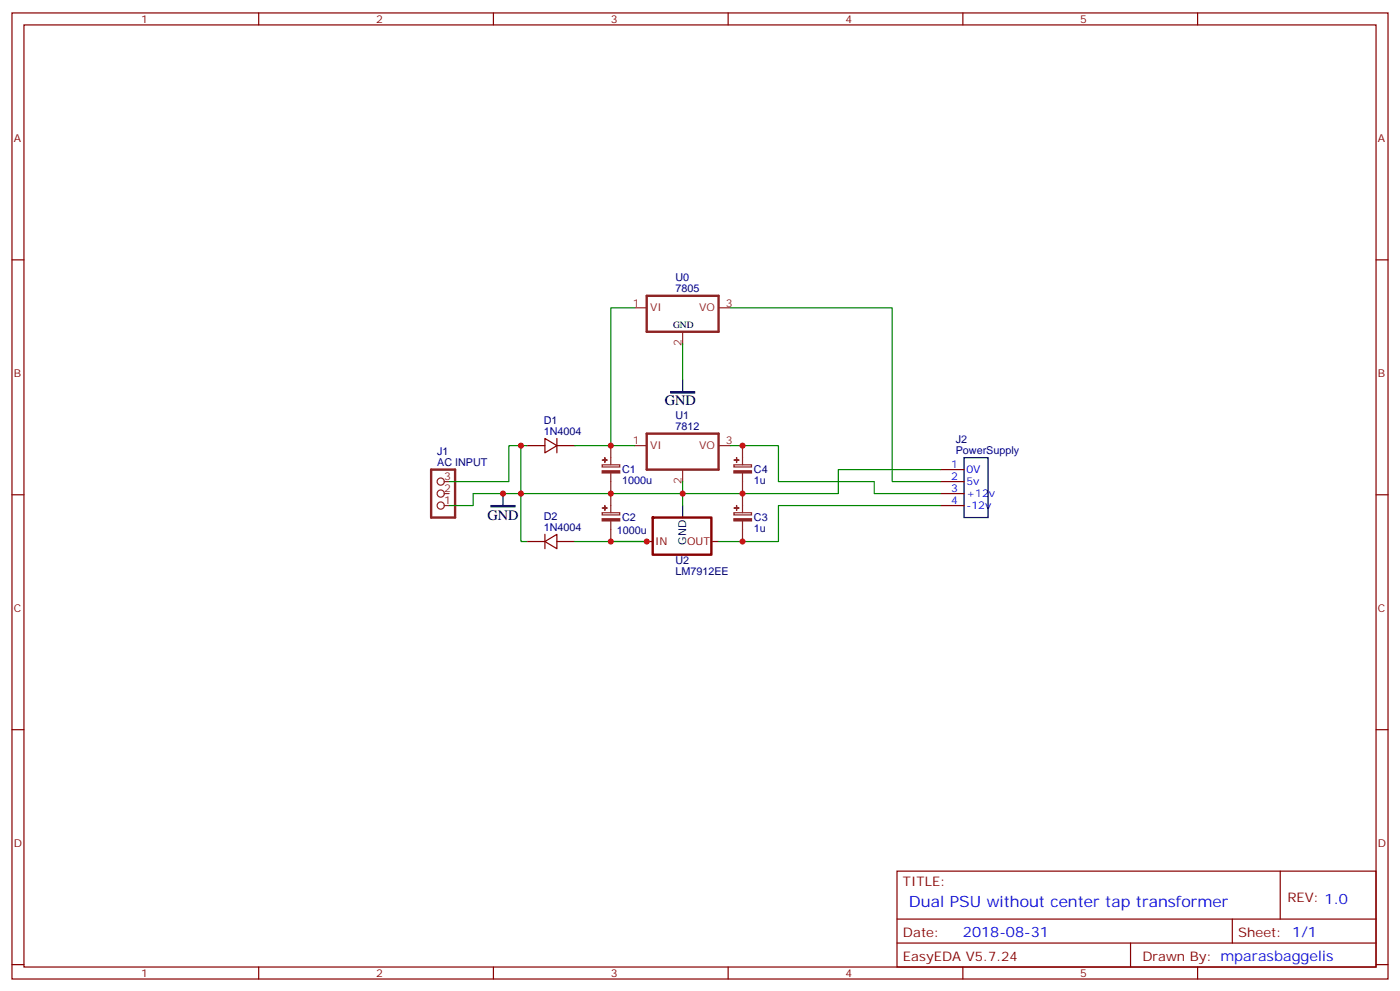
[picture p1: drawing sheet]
<svg xmlns="http://www.w3.org/2000/svg" width="412mm" height="292mm" viewBox="0 0 412 292" stroke-linecap="round" stroke-linejoin="round" font-family="sans-serif">
<g fill="none" stroke="#870000" stroke-width=".35">
<path d="M3.5 3.8h405.4v284.3h-405.4zM7.1 7.3h398.2v277.3h-398.2zM76.2 3.8v3.5M145.3 3.8v3.5M214.5 3.8v3.5M283.6 3.8v3.5M352.8 3.8v3.5M3.5 76.5h3.6M405.3 76.5h3.6M155.2 131.2h5.3M160.5 129l3.5 2.2-3.5 2.1zM164 129v4.3"/>
<path d="M164 131.2h5.3M276.9 138.2h7.1M3.5 145.6h3.6M155.2 159.4h5.3M160.5 159.4l3.5-2.1v4.2zM160.5 157.3v4.2M164 159.4h5.3M190.5 159.4h1.8M209.9 159.4h1.8M276.9 141.7h7.1M276.9 145.3h7.1M276.9 148.8h7.1"/>
<path d="M405.3 145.6h3.6M3.5 214.8h3.6M405.3 214.8h3.6M264.2 256.4h141.1v28.2h-141.1zM377.1 256.4v14.1M264.2 270.5h141.1M264.2 277.6h141.1M333 277.6v7M363 270.5v7.1M3.5 283.9h3.6M76.2 284.6v3.5M145.3 284.6v3.5"/>
<path d="M214.5 284.6v3.5M283.6 284.6v3.5M352.8 284.6v3.5M405.3 283.9h3.6"/>
</g>
<path d="M201.1 111.8v3.5M284 134.7h7v17.6h-7zM148.2 145.3v3.5M201.1 148.8v3.5" fill="none" stroke="#000" stroke-width=".35"/>
<path d="M192.3 152.4h17.2v10.8h-17.2z" fill="none" stroke="#870000" stroke-width=".71"/>
<path d="M190.5 87.1h21.2v10.5h-21.2zM127 138.2h7.1v14.1h-7.1zM190.5 127.6h21.2v10.6h-21.2z" fill="none" stroke="#8c2424" stroke-width=".71"/>
<g fill="none" stroke="#8c2424" stroke-width=".35">
<path d="M187 90.6h3.5M201.1 97.6v3.6M211.7 90.6h3.5M177.4 136.8h5.2v.6h-5.2zM179.9 131.2v5.6M179.9 139.3v11.6M187 131.2h3.5M201.1 138.2v3.5M211.7 131.2h3.5M216.2 136.8h5.2v.6h-5.2zM218.7 131.2v5.6M218.7 139.3v11.6"/>
<path d="M130.9 148.8h1.4M130.9 145.3h1.4M130.9 141.7h1.4M177.4 150.9h5.2v.7h-5.2zM179.9 153.4v6M216.2 150.9h5.2v.7h-5.2zM218.7 153.4v6"/>
<circle cx="129.8" cy="148.8" r="1.06"/>
<circle cx="129.8" cy="145.3" r="1.06"/>
<circle cx="129.8" cy="141.7" r="1.06"/>
</g>
<g fill="#8c2424" stroke="#8c2424" stroke-width=".35">
<path d="M177.4 152.7h5.2v.6h-5.2z"/>
<path d="M177.4 149.5h1.5z"/>
<path d="M178.2 148.8v1.4z"/>
<path d="M177.4 138.6h5.2v.6h-5.2z"/>
<path d="M177.4 135.4h1.5z"/>
<path d="M178.2 134.7v1.4z"/>
<path d="M216.2 138.6h5.2v.6h-5.2z"/>
<path d="M216.3 135.4h1.4z"/>
<path d="M217 134.7v1.4z"/>
<path d="M216.2 152.7h5.2v.6h-5.2z"/>
<path d="M216.3 149.5h1.4z"/>
<path d="M217 148.8v1.4z"/>
</g>
<path d="M197.6 115.3h7v.3h-7zM144.6 148.8h7.1v.4h-7.1z" fill="#000" stroke="#000" stroke-width=".35"/>
<path d="M187 90.6h-7.1v40.6M215.2 90.6h47.6v51.1h14.1M201.1 101.2v10.6M153.5 131.2v28.2h1.7M155.2 131.2h-5.3v10.5h-17.6M169.3 131.2h17.7M215.2 131.2h14.1v10.5h28.2v3.6h19.4M276.9 138.2h-30v7.1h-45.8v3.5M169.3 159.4h21.2M201.1 141.7v3.6h-61.8v3.5h-7M276.9 148.8h-47.6v10.6h-17.6" fill="none" stroke="#008700" stroke-width=".35"/>
<g fill="#c00">
<circle cx="218.7" cy="131.2" r=".88"/>
<circle cx="218.7" cy="145.3" r=".88"/>
<circle cx="148.2" cy="145.3" r=".88"/>
<circle cx="179.9" cy="145.3" r=".88"/>
<circle cx="201.1" cy="145.3" r=".88"/>
<circle cx="190.5" cy="159.4" r=".88"/>
<circle cx="179.9" cy="159.4" r=".88"/>
<circle cx="179.9" cy="131.2" r=".88"/>
<circle cx="153.5" cy="131.2" r=".88"/>
<circle cx="153.5" cy="145.3" r=".88"/>
<circle cx="218.7" cy="159.4" r=".88"/>
</g>
<text font-size="4.6" fill="#00f" x="267.8" y="267">Dual PSU without center tap transformer</text>
<g font-size="4.2">
<text x="195.8" y="119.1">GND</text>
<text x="143.6" y="153">GND</text>
</g>
<text font-size="4.2" fill="#00f" x="283.6" y="275.8">2018-08-31</text>
<g font-size="3.9" fill="#800">
<text x="266" y="260.6">TITLE:</text>
<text x="379.2" y="265.6">REV: 1.0</text>
<text x="266" y="275.8">Date:</text>
<text x="364.8" y="275.8">Sheet: 1/1</text>
<text x="266" y="282.9">EasyEDA V5.7.24</text>
<text x="336.5" y="282.9">Drawn By: mparasbaggelis</text>
</g>
<g font-size="3.2" fill="#800">
<text x="41.6" y="6.8">1</text>
<text x="110.8" y="6.8">2</text>
<text x="179.9" y="6.8">3</text>
<text x="249.1" y="6.8">4</text>
<text x="318.2" y="6.8">5</text>
<text x="4.1" y="41.9">A</text>
<text x="405.9" y="41.9">A</text>
<text x="4.1" y="111.1">B</text>
<text x="405.9" y="111.1">B</text>
<text x="4.1" y="180.2">C</text>
<text x="405.9" y="180.2">C</text>
<text x="4.1" y="249.3">D</text>
<text x="405.9" y="249.3">D</text>
<text x="41.6" y="287.6">1</text>
<text x="110.8" y="287.6">2</text>
<text x="179.9" y="287.6">3</text>
<text x="249.1" y="287.6">4</text>
<text x="318.2" y="287.6">5</text>
</g>
<g font-size="3.2" fill="#000080">
<text x="199" y="82.8">U0</text>
<text x="199" y="86">7805</text>
<text x="160.2" y="124.8">D1</text>
<text x="199" y="123.4">U1</text>
<text x="160.2" y="128">1N4004</text>
<text x="199" y="126.6">7812</text>
<text x="281.5" y="130.4">J2</text>
<text x="128.8" y="137.2">AC INPUT</text>
<text x="128.8" y="134">J1</text>
<text x="281.5" y="133.5">PowerSupply</text>
<text x="183.3" y="142.5">1000u</text>
<text x="183.3" y="139.3">C1</text>
<text x="222.1" y="142.5">1u</text>
<text x="222.1" y="139.3">C4</text>
<text x="160.2" y="153">D2</text>
<text x="183.3" y="153.4">C2</text>
<text x="222.1" y="153.4">C3</text>
<text x="160.2" y="156.2">1N4004</text>
<text x="181.7" y="157.1">1000u</text>
<text x="222.1" y="156.7">1u</text>
<text x="199" y="166.1">U2</text>
<text x="199" y="169.3">LM7912EE</text>
</g>
<g font-size="3.2" fill="#8d2323">
<text x="186.4" y="90.2">1</text>
<text x="191.6" y="91.7">VI</text>
<text x="205.9" y="91.7">VO</text>
<text x="213.8" y="90.2">3</text>
<text x="200.7" y="101.8" transform="rotate(-90 200.7 101.8)">2</text>
<text x="186.4" y="130.8">1</text>
<text x="213.8" y="130.8">3</text>
<text x="191.6" y="132.2">VI</text>
<text x="205.9" y="132.2">VO</text>
<text x="130.9" y="141.4">3</text>
<text x="200.7" y="142.4" transform="rotate(-90 200.7 142.4)">2</text>
<text x="130.9" y="148.4">1</text>
<text x="130.9" y="144.9">2</text>
</g>
<g font-size="3.2" fill="#00f">
<text x="280.2" y="137.9">1</text>
<text x="280.2" y="141.4">2</text>
<text x="284.7" y="139.3">0V</text>
<text x="284.7" y="142.8">5v</text>
<text x="280.2" y="144.9">3</text>
<text x="280.2" y="148.4">4</text>
<text x="284.7" y="146.3">+12v</text>
<text x="284.7" y="149.9">-12v</text>
</g>
<g font-size="3.2" fill="#880001">
<text x="193" y="160.4">IN</text>
<text x="202.4" y="160.4">OUT</text>
</g>
<text font-size="3.2" x="202.1" y="160.3" transform="rotate(-90 202.1 160.3)">GND</text>
<text font-size="2.8" x="198.3" y="96.6">GND</text>
</svg>
